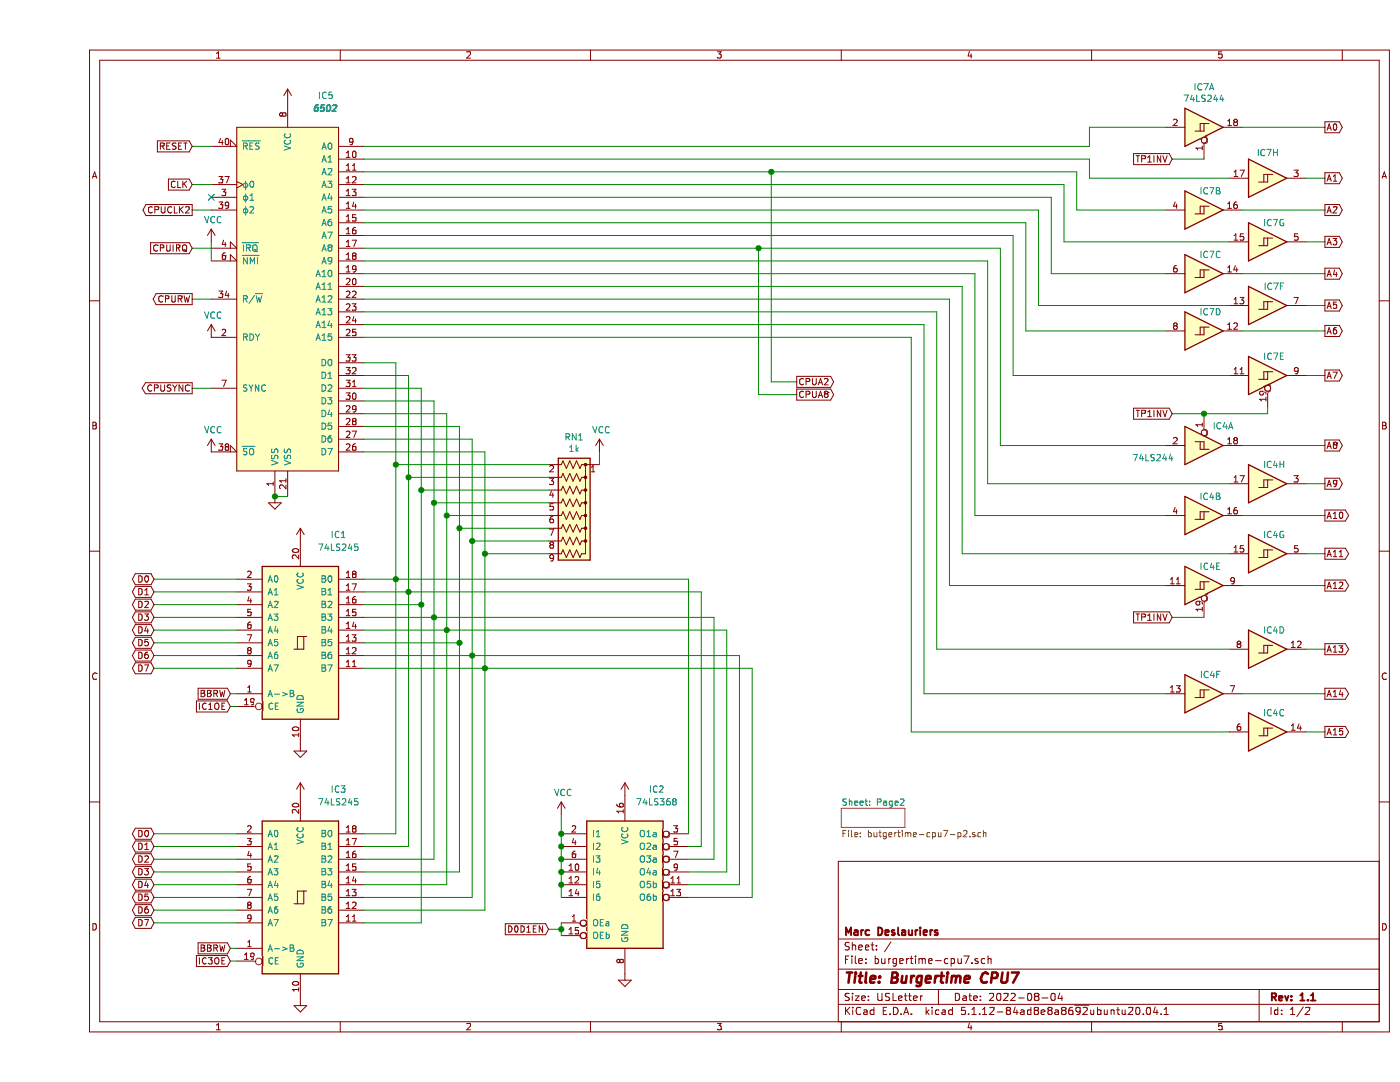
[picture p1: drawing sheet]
EESchema Schematic File Version 4
EELAYER 30 0
EELAYER END
$Descr USLetter 11000 8500
encoding utf-8
Sheet 1 2
Title "Burgertime CPU7"
Date "2022-08-04"
Rev "1.1"
Comp "Marc Deslauriers"
Comment1 ""
Comment2 ""
Comment3 ""
Comment4 ""
$EndDescr
$Comp
L 65xx:6502 IC5
U 1 1
P 1950 2350
F 0 "IC5" H 2250 3950 50  0000 C CNN
F 1 "6502" H 2250 3850 50  0000 C CIB
F 2 "Package_DIP:DIP-40_W15.24mm" H 1950 4350 50  0001 C CNN
F 3 "http://www.6502.org/documents/datasheets/mos/mos_6500_mpu_mar_1980.pdf" H 1950 4250 50  0001 C CNN
	1    1950 2350
	1    0    0    -1  
$EndComp
$Comp
L 74xx:74LS244_Split IC7
U 1 1
P 9150 1000
F 0 "IC7" H 9150 1317 50  0000 C CNN
F 1 "74LS244" H 9150 1226 50  0000 C CNN
F 2 "Package_DIP:DIP-20_W7.62mm" H 9150 1000 50  0001 C CNN
F 3 "http://www.ti.com/lit/ds/symlink/sn74ls241.pdf" H 9150 1000 50  0001 C CNN
	1    9150 1000
	1    0    0    -1  
$EndComp
$Comp
L 74xx:74LS244_Split IC7
U 8 1
P 9650 1400
F 0 "IC7" H 9650 1600 50  0000 C CNN
F 1 "74LS244" H 9650 1626 50  0001 C CNN
F 2 "Package_DIP:DIP-20_W7.62mm" H 9650 1400 50  0001 C CNN
F 3 "http://www.ti.com/lit/ds/symlink/sn74ls241.pdf" H 9650 1400 50  0001 C CNN
	8    9650 1400
	1    0    0    -1  
$EndComp
$Comp
L 74xx:74LS244_Split IC7
U 7 1
P 9650 1900
F 0 "IC7" H 9700 2050 50  0000 C CNN
F 1 "74LS244" H 9650 2126 50  0001 C CNN
F 2 "Package_DIP:DIP-20_W7.62mm" H 9650 1900 50  0001 C CNN
F 3 "http://www.ti.com/lit/ds/symlink/sn74ls241.pdf" H 9650 1900 50  0001 C CNN
	7    9650 1900
	1    0    0    -1  
$EndComp
$Comp
L 74xx:74LS244_Split IC7
U 3 1
P 9150 2150
F 0 "IC7" H 9200 2300 50  0000 C CNN
F 1 "74LS244" H 9150 2376 50  0001 C CNN
F 2 "Package_DIP:DIP-20_W7.62mm" H 9150 2150 50  0001 C CNN
F 3 "http://www.ti.com/lit/ds/symlink/sn74ls241.pdf" H 9150 2150 50  0001 C CNN
	3    9150 2150
	1    0    0    -1  
$EndComp
$Comp
L 74xx:74LS244_Split IC7
U 6 1
P 9650 2400
F 0 "IC7" H 9700 2550 50  0000 C CNN
F 1 "74LS244" H 9650 2626 50  0001 C CNN
F 2 "Package_DIP:DIP-20_W7.62mm" H 9650 2400 50  0001 C CNN
F 3 "http://www.ti.com/lit/ds/symlink/sn74ls241.pdf" H 9650 2400 50  0001 C CNN
	6    9650 2400
	1    0    0    -1  
$EndComp
$Comp
L 74xx:74LS244_Split IC7
U 4 1
P 9150 2600
F 0 "IC7" H 9200 2750 50  0000 C CNN
F 1 "74LS244" H 9150 2826 50  0001 C CNN
F 2 "Package_DIP:DIP-20_W7.62mm" H 9150 2600 50  0001 C CNN
F 3 "http://www.ti.com/lit/ds/symlink/sn74ls241.pdf" H 9150 2600 50  0001 C CNN
	4    9150 2600
	1    0    0    -1  
$EndComp
$Comp
L 74xx:74LS244_Split IC7
U 5 1
P 9650 2950
F 0 "IC7" H 9700 3100 50  0000 C CNN
F 1 "74LS244" H 9650 3176 50  0001 C CNN
F 2 "Package_DIP:DIP-20_W7.62mm" H 9650 2950 50  0001 C CNN
F 3 "http://www.ti.com/lit/ds/symlink/sn74ls241.pdf" H 9650 2950 50  0001 C CNN
	5    9650 2950
	1    0    0    -1  
$EndComp
Wire Wire Line
	8250 1400 9350 1400
$Comp
L 74xx:74LS244_Split IC4
U 1 1
P 9150 3500
F 0 "IC4" H 9300 3350 50  0000 C CNN
F 1 "74LS244" H 8750 3600 50  0000 C CNN
F 2 "Package_DIP:DIP-20_W7.62mm" H 9150 3500 50  0001 C CNN
F 3 "http://www.ti.com/lit/ds/symlink/sn74ls241.pdf" H 9150 3500 50  0001 C CNN
	1    9150 3500
	1    0    0    1   
$EndComp
$Comp
L 74xx:74LS244_Split IC4
U 8 1
P 9650 3800
F 0 "IC4" H 9700 3950 50  0000 C CNN
F 1 "74LS244" H 9650 4026 50  0001 C CNN
F 2 "Package_DIP:DIP-20_W7.62mm" H 9650 3800 50  0001 C CNN
F 3 "http://www.ti.com/lit/ds/symlink/sn74ls241.pdf" H 9650 3800 50  0001 C CNN
	8    9650 3800
	1    0    0    -1  
$EndComp
$Comp
L 74xx:74LS244_Split IC4
U 2 1
P 9150 4050
F 0 "IC4" H 9200 4200 50  0000 C CNN
F 1 "74LS244" H 9150 4276 50  0001 C CNN
F 2 "Package_DIP:DIP-20_W7.62mm" H 9150 4050 50  0001 C CNN
F 3 "http://www.ti.com/lit/ds/symlink/sn74ls241.pdf" H 9150 4050 50  0001 C CNN
	2    9150 4050
	1    0    0    -1  
$EndComp
$Comp
L 74xx:74LS244_Split IC4
U 7 1
P 9650 4350
F 0 "IC4" H 9700 4500 50  0000 C CNN
F 1 "74LS244" H 9650 4576 50  0001 C CNN
F 2 "Package_DIP:DIP-20_W7.62mm" H 9650 4350 50  0001 C CNN
F 3 "http://www.ti.com/lit/ds/symlink/sn74ls241.pdf" H 9650 4350 50  0001 C CNN
	7    9650 4350
	1    0    0    -1  
$EndComp
$Comp
L 74xx:74LS244_Split IC4
U 5 1
P 9150 4600
F 0 "IC4" H 9200 4750 50  0000 C CNN
F 1 "74LS244" H 9150 4826 50  0001 C CNN
F 2 "Package_DIP:DIP-20_W7.62mm" H 9150 4600 50  0001 C CNN
F 3 "http://www.ti.com/lit/ds/symlink/sn74ls241.pdf" H 9150 4600 50  0001 C CNN
	5    9150 4600
	1    0    0    -1  
$EndComp
$Comp
L 74xx:74LS244_Split IC4
U 4 1
P 9650 5100
F 0 "IC4" H 9700 5250 50  0000 C CNN
F 1 "74LS244" H 9650 5326 50  0001 C CNN
F 2 "Package_DIP:DIP-20_W7.62mm" H 9650 5100 50  0001 C CNN
F 3 "http://www.ti.com/lit/ds/symlink/sn74ls241.pdf" H 9650 5100 50  0001 C CNN
	4    9650 5100
	1    0    0    -1  
$EndComp
$Comp
L 74xx:74LS244_Split IC4
U 6 1
P 9150 5450
F 0 "IC4" H 9200 5600 50  0000 C CNN
F 1 "74LS244" H 9150 5676 50  0001 C CNN
F 2 "Package_DIP:DIP-20_W7.62mm" H 9150 5450 50  0001 C CNN
F 3 "http://www.ti.com/lit/ds/symlink/sn74ls241.pdf" H 9150 5450 50  0001 C CNN
	6    9150 5450
	1    0    0    -1  
$EndComp
$Comp
L 74xx:74LS244_Split IC4
U 3 1
P 9650 5750
F 0 "IC4" H 9700 5900 50  0000 C CNN
F 1 "74LS244" H 9650 5976 50  0001 C CNN
F 2 "Package_DIP:DIP-20_W7.62mm" H 9650 5750 50  0001 C CNN
F 3 "http://www.ti.com/lit/ds/symlink/sn74ls241.pdf" H 9650 5750 50  0001 C CNN
	3    9650 5750
	1    0    0    -1  
$EndComp
$Comp
L 74xx:74LS245 IC1
U 1 1
P 2050 5050
F 0 "IC1" H 2350 5900 50  0000 C CNN
F 1 "74LS245" H 2350 5800 50  0000 C CNN
F 2 "Package_DIP:DIP-20_W7.62mm" H 2050 5050 50  0001 C CNN
F 3 "http://www.ti.com/lit/gpn/sn74LS245" H 2050 5050 50  0001 C CNN
	1    2050 5050
	1    0    0    -1  
$EndComp
$Comp
L 74xx:74LS245 IC3
U 1 1
P 2050 7050
F 0 "IC3" H 2350 7900 50  0000 C CNN
F 1 "74LS245" H 2350 7800 50  0000 C CNN
F 2 "Package_DIP:DIP-20_W7.62mm" H 2050 7050 50  0001 C CNN
F 3 "http://www.ti.com/lit/gpn/sn74LS245" H 2050 7050 50  0001 C CNN
	1    2050 7050
	1    0    0    -1  
$EndComp
Wire Wire Line
	2550 2850 2800 2850
Wire Wire Line
	2800 2850 2800 3650
Wire Wire Line
	2800 4550 2550 4550
Wire Wire Line
	2800 4550 2800 6550
Wire Wire Line
	2800 6550 2550 6550
Connection ~ 2800 4550
Wire Wire Line
	2550 2950 2900 2950
Wire Wire Line
	2900 2950 2900 3750
Wire Wire Line
	2900 4650 2550 4650
Wire Wire Line
	2900 4650 2900 6650
Wire Wire Line
	2900 6650 2550 6650
Connection ~ 2900 4650
Wire Wire Line
	2550 3050 3000 3050
Wire Wire Line
	3000 3050 3000 3850
Wire Wire Line
	3000 4750 2550 4750
Wire Wire Line
	2550 3150 3100 3150
Wire Wire Line
	3100 3150 3100 3950
Wire Wire Line
	3100 4850 2550 4850
Wire Wire Line
	3100 4850 3100 6750
Wire Wire Line
	3100 6750 2550 6750
Connection ~ 3100 4850
Wire Wire Line
	2550 3250 3200 3250
Wire Wire Line
	3200 3250 3200 4050
Wire Wire Line
	3200 4950 2550 4950
Wire Wire Line
	3200 4950 3200 6950
Wire Wire Line
	3200 6950 2550 6950
Connection ~ 3200 4950
Wire Wire Line
	2550 3350 3300 3350
Wire Wire Line
	3300 3350 3300 4150
Wire Wire Line
	3300 5050 2550 5050
Wire Wire Line
	3300 5050 3300 6850
Wire Wire Line
	3300 6850 2550 6850
Connection ~ 3300 5050
Wire Wire Line
	2550 3450 3400 3450
Wire Wire Line
	3400 3450 3400 4250
Wire Wire Line
	3400 5150 2550 5150
Wire Wire Line
	3400 5150 3400 7050
Wire Wire Line
	3400 7050 2550 7050
Connection ~ 3400 5150
Wire Wire Line
	2550 3550 3500 3550
Wire Wire Line
	3500 3550 3500 4350
Wire Wire Line
	3500 5250 2550 5250
Wire Wire Line
	3500 5250 3500 7150
Wire Wire Line
	3500 7150 2550 7150
Connection ~ 3500 5250
$Comp
L power:VCC #PWR0101
U 1 1
P 4100 6400
F 0 "#PWR0101" H 4100 6250 50  0001 C CNN
F 1 "VCC" H 4115 6573 50  0000 C CNN
F 2 "" H 4100 6400 50  0001 C CNN
F 3 "" H 4100 6400 50  0001 C CNN
	1    4100 6400
	1    0    0    -1  
$EndComp
Wire Wire Line
	4100 6400 4100 6550
Wire Wire Line
	4100 6650 4100 6550
Connection ~ 4100 6550
Wire Wire Line
	4100 6650 4100 6750
Connection ~ 4100 6650
Wire Wire Line
	4100 6750 4100 6850
Connection ~ 4100 6750
Wire Wire Line
	4100 6850 4100 6950
Connection ~ 4100 6850
Wire Wire Line
	4100 6950 4100 7050
Connection ~ 4100 6950
Wire Wire Line
	5100 6550 5100 4550
Wire Wire Line
	5100 4550 2800 4550
Wire Wire Line
	5100 6650 5200 6650
Wire Wire Line
	5200 6650 5200 4650
Wire Wire Line
	5200 4650 2900 4650
Wire Wire Line
	5100 6750 5300 6750
Wire Wire Line
	5300 6750 5300 4850
Wire Wire Line
	5300 4850 3100 4850
Wire Wire Line
	5100 6850 5400 6850
Wire Wire Line
	5400 6850 5400 4950
Wire Wire Line
	5400 4950 3200 4950
Wire Wire Line
	5100 6950 5500 6950
Wire Wire Line
	5500 6950 5500 5150
Wire Wire Line
	5500 5150 3400 5150
Wire Wire Line
	5100 7050 5600 7050
Wire Wire Line
	5600 7050 5600 5250
Wire Wire Line
	5600 5250 3500 5250
$Comp
L Device:R_Network08_US RN1
U 1 1
P 4200 4050
F 0 "RN1" V 3583 4050 50  0000 C CNN
F 1 "1k" V 3674 4050 50  0000 C CNN
F 2 "Resistor_THT:R_Array_SIP9" V 4675 4050 50  0001 C CNN
F 3 "http://www.vishay.com/docs/31509/csc.pdf" H 4200 4050 50  0001 C CNN
	1    4200 4050
	0    1    1    0   
$EndComp
$Comp
L power:VCC #PWR0102
U 1 1
P 4400 3550
F 0 "#PWR0102" H 4400 3400 50  0001 C CNN
F 1 "VCC" H 4415 3723 50  0000 C CNN
F 2 "" H 4400 3550 50  0001 C CNN
F 3 "" H 4400 3550 50  0001 C CNN
	1    4400 3550
	1    0    0    -1  
$EndComp
Wire Wire Line
	4000 3650 2800 3650
Connection ~ 2800 3650
Wire Wire Line
	2800 3650 2800 4550
Wire Wire Line
	4000 3750 2900 3750
Connection ~ 2900 3750
Wire Wire Line
	2900 3750 2900 4650
Wire Wire Line
	4000 3850 3000 3850
Connection ~ 3000 3850
Wire Wire Line
	3000 3850 3000 4750
Wire Wire Line
	4000 3950 3100 3950
Connection ~ 3100 3950
Wire Wire Line
	3100 3950 3100 4850
Wire Wire Line
	4000 4050 3200 4050
Connection ~ 3200 4050
Wire Wire Line
	3200 4050 3200 4950
Wire Wire Line
	4000 4150 3300 4150
Connection ~ 3300 4150
Wire Wire Line
	3300 4150 3300 5050
Wire Wire Line
	4000 4250 3400 4250
Connection ~ 3400 4250
Wire Wire Line
	3400 4250 3400 5150
Wire Wire Line
	4000 4350 3500 4350
Connection ~ 3500 4350
Wire Wire Line
	3500 4350 3500 5250
$Sheet
S 6300 6350 500  150 
U 6078B457
F0 "Page2" 50
F1 "butgertime-cpu7-p2.sch" 50
$EndSheet
Text GLabel 1200 1950 0    50   Input ~ 0
CPUIRQ
Wire Wire Line
	1200 1950 1350 1950
Text GLabel 1200 1650 0    50   Output ~ 0
CPUCLK2
Wire Wire Line
	1200 1650 1350 1650
Text GLabel 1200 2350 0    50   Output ~ 0
CPURW
Wire Wire Line
	1200 2350 1350 2350
Text GLabel 1200 3050 0    50   Output ~ 0
CPUSYNC
Wire Wire Line
	1200 3050 1350 3050
Text GLabel 8900 1250 0    50   Input ~ 0
TP1INV
Text GLabel 10100 1000 2    50   Output ~ 0
A0
Text GLabel 10100 1400 2    50   Output ~ 0
A1
Text GLabel 10100 1650 2    50   Output ~ 0
A2
Text GLabel 10100 1900 2    50   Output ~ 0
A3
Text GLabel 10100 2150 2    50   Output ~ 0
A4
Text GLabel 10100 2400 2    50   Output ~ 0
A5
Text GLabel 10100 2600 2    50   Output ~ 0
A6
Text GLabel 10100 2950 2    50   Output ~ 0
A7
Text GLabel 10100 3500 2    50   Output ~ 0
A8
Text GLabel 10100 3800 2    50   Output ~ 0
A9
Text GLabel 10100 4050 2    50   Output ~ 0
A10
Text GLabel 10100 4350 2    50   Output ~ 0
A11
Text GLabel 10100 4600 2    50   Output ~ 0
A12
Text GLabel 10100 5100 2    50   Output ~ 0
A13
Text GLabel 10100 5450 2    50   Output ~ 0
A14
Text GLabel 10100 5750 2    50   Output ~ 0
A15
Wire Wire Line
	9450 4600 10100 4600
Wire Wire Line
	9950 5100 10100 5100
Wire Wire Line
	9450 5450 10100 5450
Wire Wire Line
	9950 5750 10100 5750
Wire Wire Line
	10100 4350 9950 4350
Wire Wire Line
	10100 4050 9450 4050
Wire Wire Line
	9950 3800 10100 3800
Wire Wire Line
	10100 3500 9450 3500
Wire Wire Line
	9950 2950 10100 2950
Wire Wire Line
	10100 2600 9450 2600
Wire Wire Line
	9950 2400 10100 2400
Wire Wire Line
	10100 2150 9450 2150
Wire Wire Line
	9950 1900 10100 1900
Wire Wire Line
	10100 1650 9450 1650
Wire Wire Line
	9950 1400 10100 1400
Wire Wire Line
	10100 1000 9450 1000
Wire Wire Line
	4100 7250 4100 7300
Text GLabel 900  4750 0    50   BiDi ~ 0
D2
Text GLabel 900  4850 0    50   BiDi ~ 0
D3
Text GLabel 900  4950 0    50   BiDi ~ 0
D4
Text GLabel 900  5050 0    50   BiDi ~ 0
D5
Text GLabel 900  5150 0    50   BiDi ~ 0
D6
Text GLabel 900  5250 0    50   BiDi ~ 0
D7
Wire Wire Line
	900  4950 1550 4950
Wire Wire Line
	1550 5050 900  5050
Wire Wire Line
	900  5150 1550 5150
Wire Wire Line
	1550 5250 900  5250
Text GLabel 900  4550 0    50   BiDi ~ 0
D0
Text GLabel 900  4650 0    50   BiDi ~ 0
D1
Wire Wire Line
	900  4550 1550 4550
Wire Wire Line
	900  4650 1550 4650
Wire Wire Line
	900  4850 1550 4850
Wire Wire Line
	900  4750 1550 4750
Text GLabel 900  6550 0    50   BiDi ~ 0
D0
Text GLabel 900  6650 0    50   BiDi ~ 0
D1
Text GLabel 900  6750 0    50   BiDi ~ 0
D2
Text GLabel 900  6850 0    50   BiDi ~ 0
D3
Text GLabel 900  6950 0    50   BiDi ~ 0
D4
Text GLabel 900  7050 0    50   BiDi ~ 0
D5
Text GLabel 900  7150 0    50   BiDi ~ 0
D6
Text GLabel 900  7250 0    50   BiDi ~ 0
D7
Wire Wire Line
	900  6550 1550 6550
Wire Wire Line
	1550 6650 900  6650
Wire Wire Line
	900  6750 1550 6750
Wire Wire Line
	1550 6850 900  6850
Wire Wire Line
	900  6950 1550 6950
Wire Wire Line
	1550 7050 900  7050
Wire Wire Line
	900  7150 1550 7150
Wire Wire Line
	1550 7250 900  7250
Text GLabel 4000 7300 0    50   Input ~ 0
D0D1EN
Wire Wire Line
	1500 7550 1550 7550
Text GLabel 1200 1150 0    50   Input ~ 0
RESET
Wire Wire Line
	1200 1150 1350 1150
Text GLabel 1500 7550 0    50   Input ~ 0
IC3OE
Text GLabel 1500 5550 0    50   Input ~ 0
IC1OE
Wire Wire Line
	1500 5550 1550 5550
$Comp
L power:GND #PWR0103
U 1 1
P 1850 3900
F 0 "#PWR0103" H 1850 3650 50  0001 C CNN
F 1 "GND" H 1855 3727 50  0001 C CNN
F 2 "" H 1850 3900 50  0001 C CNN
F 3 "" H 1850 3900 50  0001 C CNN
	1    1850 3900
	1    0    0    -1  
$EndComp
Wire Wire Line
	1950 3900 1850 3900
Connection ~ 1850 3900
$Comp
L power:VCC #PWR0104
U 1 1
P 1950 800
F 0 "#PWR0104" H 1950 650 50  0001 C CNN
F 1 "VCC" H 1965 973 50  0001 C CNN
F 2 "" H 1950 800 50  0001 C CNN
F 3 "" H 1950 800 50  0001 C CNN
	1    1950 800 
	1    0    0    -1  
$EndComp
$Comp
L power:VCC #PWR0105
U 1 1
P 1350 2650
F 0 "#PWR0105" H 1350 2500 50  0001 C CNN
F 1 "VCC" H 1365 2823 50  0000 C CNN
F 2 "" H 1350 2650 50  0001 C CNN
F 3 "" H 1350 2650 50  0001 C CNN
	1    1350 2650
	1    0    0    -1  
$EndComp
$Comp
L power:VCC #PWR0106
U 1 1
P 1350 1900
F 0 "#PWR0106" H 1350 1750 50  0001 C CNN
F 1 "VCC" H 1365 2073 50  0000 C CNN
F 2 "" H 1350 1900 50  0001 C CNN
F 3 "" H 1350 1900 50  0001 C CNN
	1    1350 1900
	1    0    0    -1  
$EndComp
Text GLabel 1200 1450 0    50   Input ~ 0
CLK
Wire Wire Line
	1200 1450 1350 1450
$Comp
L power:VCC #PWR0107
U 1 1
P 1350 3550
F 0 "#PWR0107" H 1350 3400 50  0001 C CNN
F 1 "VCC" H 1365 3723 50  0000 C CNN
F 2 "" H 1350 3550 50  0001 C CNN
F 3 "" H 1350 3550 50  0001 C CNN
	1    1350 3550
	1    0    0    -1  
$EndComp
Text GLabel 8900 3250 0    50   Input ~ 0
TP1INV
Wire Wire Line
	9650 3250 9650 3200
Text GLabel 8900 4850 0    50   Input ~ 0
TP1INV
Wire Wire Line
	8900 4850 9150 4850
Wire Wire Line
	4400 3650 4400 3550
Wire Wire Line
	3000 7250 2550 7250
Connection ~ 3000 4750
Wire Wire Line
	3000 4750 3000 7250
Wire Wire Line
	4000 7300 4100 7300
Connection ~ 4100 7300
Wire Wire Line
	4100 7300 4100 7350
$Comp
L power:GND #PWR0108
U 1 1
P 4600 7650
F 0 "#PWR0108" H 4600 7400 50  0001 C CNN
F 1 "GND" H 4605 7477 50  0001 C CNN
F 2 "" H 4600 7650 50  0001 C CNN
F 3 "" H 4600 7650 50  0001 C CNN
	1    4600 7650
	1    0    0    -1  
$EndComp
$Comp
L power:GND #PWR0109
U 1 1
P 2050 7850
F 0 "#PWR0109" H 2050 7600 50  0001 C CNN
F 1 "GND" H 2055 7677 50  0001 C CNN
F 2 "" H 2050 7850 50  0001 C CNN
F 3 "" H 2050 7850 50  0001 C CNN
	1    2050 7850
	1    0    0    -1  
$EndComp
$Comp
L power:GND #PWR0110
U 1 1
P 2050 5850
F 0 "#PWR0110" H 2050 5600 50  0001 C CNN
F 1 "GND" H 2055 5677 50  0001 C CNN
F 2 "" H 2050 5850 50  0001 C CNN
F 3 "" H 2050 5850 50  0001 C CNN
	1    2050 5850
	1    0    0    -1  
$EndComp
$Comp
L power:VCC #PWR0111
U 1 1
P 4600 6250
F 0 "#PWR0111" H 4600 6100 50  0001 C CNN
F 1 "VCC" H 4615 6423 50  0001 C CNN
F 2 "" H 4600 6250 50  0001 C CNN
F 3 "" H 4600 6250 50  0001 C CNN
	1    4600 6250
	1    0    0    -1  
$EndComp
$Comp
L power:VCC #PWR0113
U 1 1
P 2050 4250
F 0 "#PWR0113" H 2050 4100 50  0001 C CNN
F 1 "VCC" H 2065 4423 50  0001 C CNN
F 2 "" H 2050 4250 50  0001 C CNN
F 3 "" H 2050 4250 50  0001 C CNN
	1    2050 4250
	1    0    0    -1  
$EndComp
$Comp
L 74xx:74LS368 IC2
U 1 1
P 4600 6950
F 0 "IC2" H 4850 7700 50  0000 C CNN
F 1 "74LS368" H 4850 7600 50  0000 C CNN
F 2 "Package_DIP:DIP-16_W7.62mm" H 4600 6950 50  0001 C CNN
F 3 "http://www.ti.com/lit/gpn/sn74LS368" H 4600 6950 50  0001 C CNN
	1    4600 6950
	1    0    0    -1  
$EndComp
Text GLabel 1500 5450 0    50   Input ~ 0
BBRW
Text GLabel 1500 7450 0    50   Input ~ 0
BBRW
Wire Wire Line
	1500 5450 1550 5450
Wire Wire Line
	1500 7450 1550 7450
$Comp
L power:VCC #PWR0112
U 1 1
P 2050 6250
F 0 "#PWR0112" H 2050 6100 50  0001 C CNN
F 1 "VCC" H 2065 6423 50  0001 C CNN
F 2 "" H 2050 6250 50  0001 C CNN
F 3 "" H 2050 6250 50  0001 C CNN
	1    2050 6250
	1    0    0    -1  
$EndComp
NoConn ~ 1350 1550
$Comp
L 74xx:74LS244_Split IC7
U 2 1
P 9150 1650
F 0 "IC7" H 9200 1800 50  0000 C CNN
F 1 "74LS244" H 9150 1876 50  0001 C CNN
F 2 "Package_DIP:DIP-20_W7.62mm" H 9150 1650 50  0001 C CNN
F 3 "http://www.ti.com/lit/ds/symlink/sn74ls241.pdf" H 9150 1650 50  0001 C CNN
	2    9150 1650
	1    0    0    -1  
$EndComp
Wire Wire Line
	8900 3250 9150 3250
Connection ~ 9150 3250
Wire Wire Line
	9150 3250 9650 3250
Wire Wire Line
	8900 1250 9150 1250
Wire Wire Line
	2550 1150 8250 1150
Wire Wire Line
	8250 1150 8250 1000
Wire Wire Line
	8250 1000 8850 1000
Wire Wire Line
	2550 1250 8250 1250
Wire Wire Line
	8250 1250 8250 1400
Wire Wire Line
	2550 1350 5750 1350
Wire Wire Line
	8150 1350 8150 1650
Wire Wire Line
	8150 1650 8850 1650
Wire Wire Line
	2550 1450 8050 1450
Wire Wire Line
	8050 1450 8050 1900
Wire Wire Line
	8050 1900 9350 1900
Wire Wire Line
	2550 1550 7950 1550
Wire Wire Line
	7950 1550 7950 2150
Wire Wire Line
	7950 2150 8850 2150
Wire Wire Line
	2550 1650 7850 1650
Wire Wire Line
	7850 1650 7850 2400
Wire Wire Line
	7850 2400 9350 2400
Wire Wire Line
	2550 1750 7750 1750
Wire Wire Line
	7750 1750 7750 2600
Wire Wire Line
	7750 2600 8850 2600
Wire Wire Line
	2550 1850 7650 1850
Wire Wire Line
	7650 1850 7650 2950
Wire Wire Line
	7650 2950 9350 2950
Wire Wire Line
	2550 1950 5650 1950
Wire Wire Line
	7550 1950 7550 3500
Wire Wire Line
	7550 3500 8850 3500
Wire Wire Line
	2550 2050 7450 2050
Wire Wire Line
	7450 2050 7450 3800
Wire Wire Line
	7450 3800 9350 3800
Wire Wire Line
	2550 2150 7350 2150
Wire Wire Line
	7350 2150 7350 4050
Wire Wire Line
	7350 4050 8850 4050
Wire Wire Line
	2550 2250 7250 2250
Wire Wire Line
	7250 2250 7250 4350
Wire Wire Line
	7250 4350 9350 4350
Wire Wire Line
	2550 2350 7150 2350
Wire Wire Line
	7150 2350 7150 4600
Wire Wire Line
	7150 4600 8850 4600
Wire Wire Line
	2550 2450 7050 2450
Wire Wire Line
	7050 2450 7050 5100
Wire Wire Line
	7050 5100 9350 5100
Wire Wire Line
	2550 2550 6950 2550
Wire Wire Line
	6950 2550 6950 5450
Wire Wire Line
	6950 5450 8850 5450
Wire Wire Line
	2550 2650 6850 2650
Wire Wire Line
	6850 2650 6850 5750
Wire Wire Line
	6850 5750 9350 5750
Text GLabel 5950 3000 2    50   Output ~ 0
CPUA2
Text GLabel 5950 3100 2    50   Output ~ 0
CPUA8
Wire Wire Line
	5950 3000 5750 3000
Wire Wire Line
	5750 3000 5750 1350
Connection ~ 5750 1350
Wire Wire Line
	5750 1350 8150 1350
Wire Wire Line
	5950 3100 5650 3100
Wire Wire Line
	5650 3100 5650 1950
Connection ~ 5650 1950
Wire Wire Line
	5650 1950 7550 1950
Wire Wire Line
	1350 1900 1350 2050
$EndSCHEMATC
